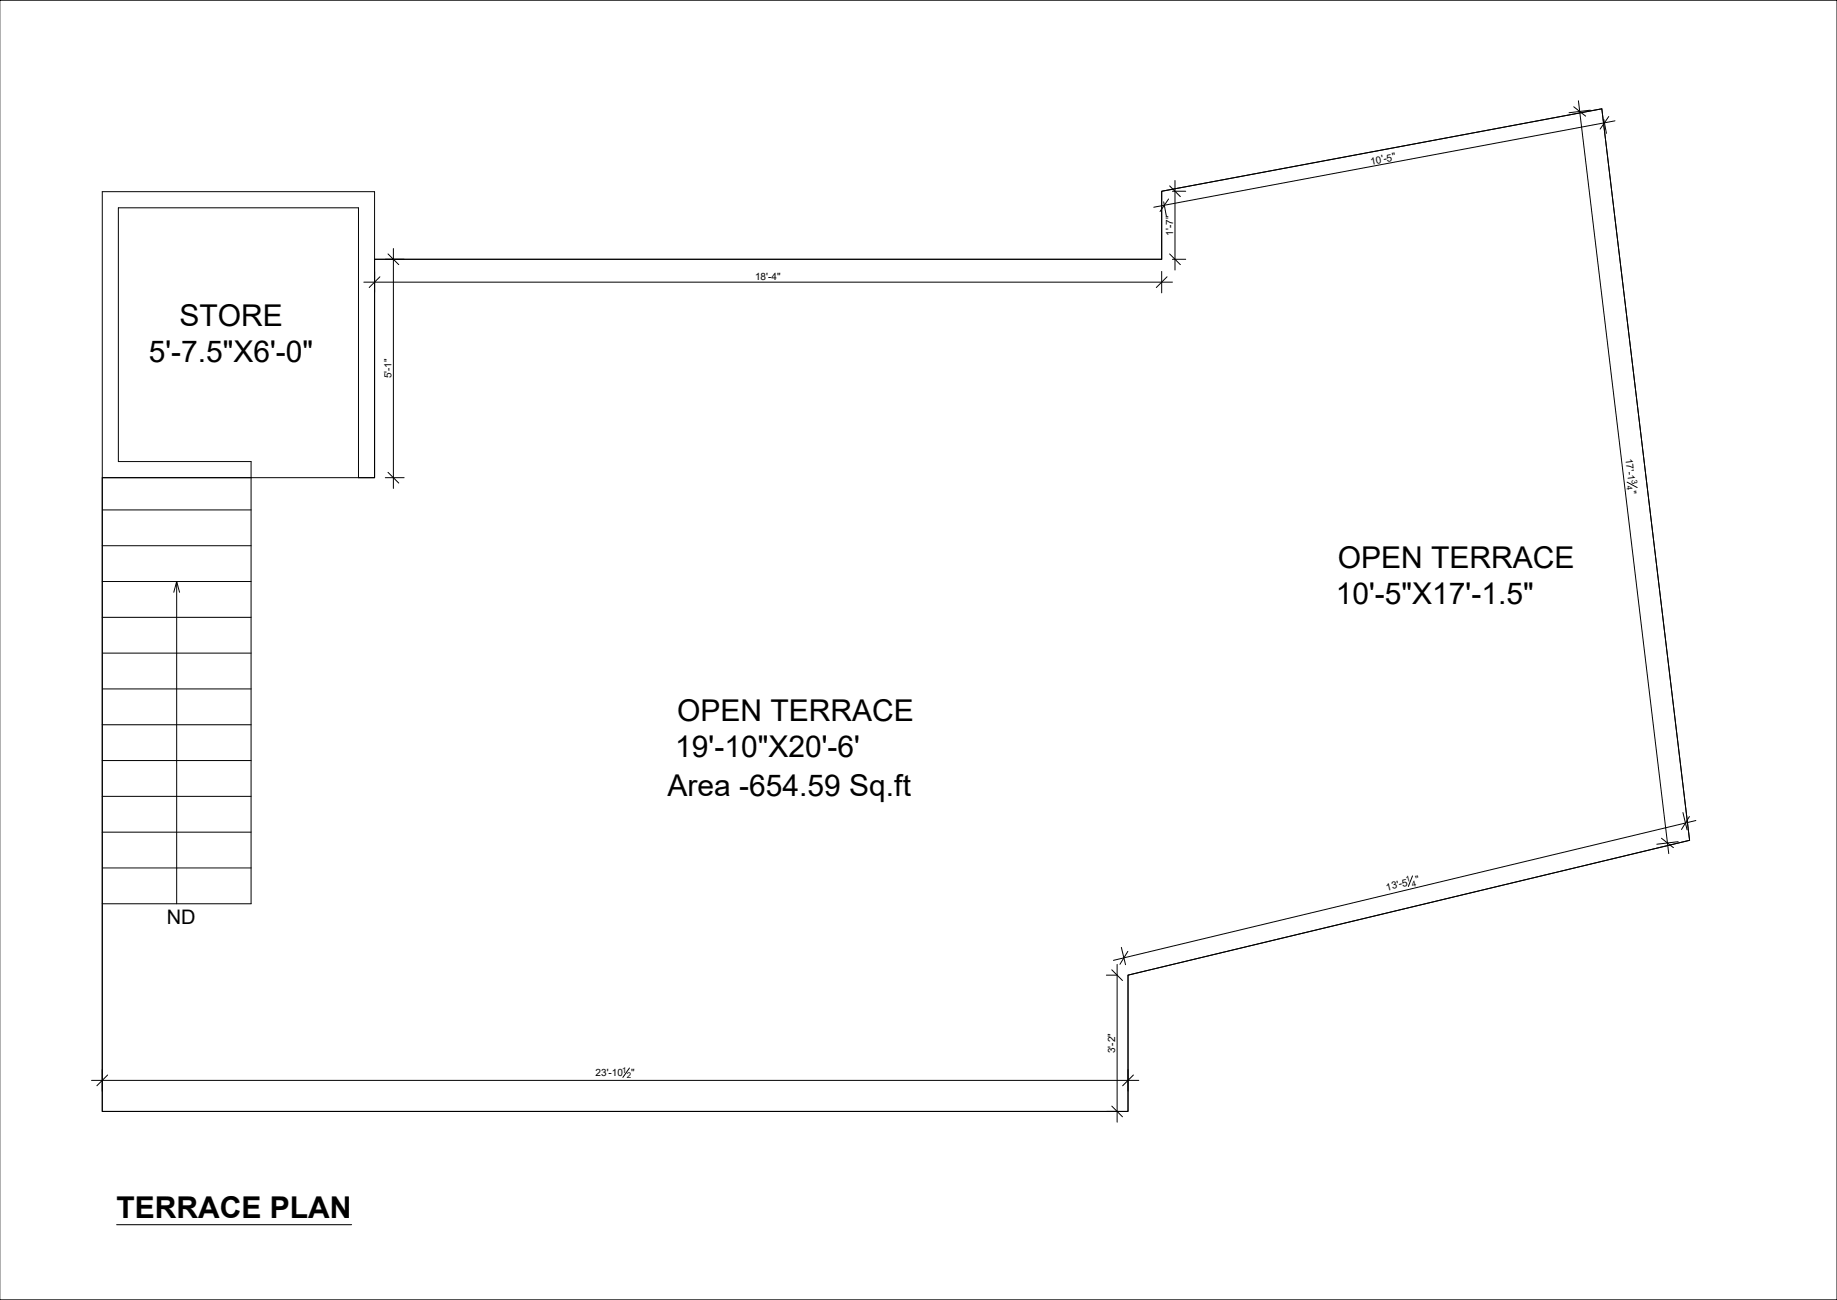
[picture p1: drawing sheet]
<svg xmlns="http://www.w3.org/2000/svg" width="1189mm" height="841mm" viewBox="0 0 1189 841" stroke-linecap="round" stroke-linejoin="round" font-family="sans-serif">
<!-- layer: Wall -->
<g fill="none" stroke="#000" stroke-width=".65">
<path d="M0 0h1189v841h-1189M1018 69l8 6M1041 75l-5 9M756 129l-5 8M757 120l7 7M242 168h510v-44l285-54 56 474-363 87v88h-664v-595h176v185h-10v-175h-155v165h86v286h-97M246 179l-7 7M251 164l7 7M755 179l-7 7M757 164l7 7M66 309h97M251 306l7 7"/>
<path d="M66 330h97M66 353h97M66 376h97M66 399h97M66 423h97M66 446h97M66 469h97M66 492h97M66 515h97M66 538h97M1093 528l-5 9M1075 542l8 6"/>
<path d="M66 562h97M730 615l-5 9M720 627l6 7M70 695l-7 7M734 695l-7 7M720 716l6 7"/>
</g>
<!-- layer: TEXT -->
<path d="M75 792h153" fill="none" stroke="#000" stroke-width=".65"/>
<!-- layer: 0 -->
<path d="M114 376v209M112 383l2-7 2 7" fill="none" stroke="#000" stroke-width=".65"/>
<!-- layer: dim -->
<g fill="none" stroke="#000" stroke-width=".65">
<path d="M1022 65l58 487M1029 71l-14 2M1038 77l2 9M1045 78l-298 56M760 117v58M753 131l2 9M759 124h8M242 176v13M249 168h13M255 161v155M752 176v13M759 168h8"/>
<path d="M235 183h524M66 309h176v-141h510v-44l285-54 56 474-363 87v88h-664zM249 309h13M1053 312l7 3M1089 526l3 11M1098 531l-377 90M1086 545l-14 1M914 567l-3 7M726 613l2 11M716 631h7M723 624v102M59 699h678"/>
<path d="M66 692v14M407 691l-4 6M730 692v14M716 719h7"/>
</g>
<g font-size="19.4">
<text x="116" y="211">STORE</text>
<text x="96" y="234">5'-7.5&quot;X6'-0&quot;</text>
<text x="866" y="367">OPEN TERRACE</text>
<text x="865" y="391">10'-5&quot;X17'-1.5&quot;</text>
<text x="438" y="467">OPEN TERRACE</text>
<text x="437" y="490">19'-10&quot;X20'-6'</text>
<text x="432" y="515">Area -654.59 Sq.ft</text>
<text x="75" y="788">TERRACE PLAN</text>
</g>
<text font-size="12.9" x="108" y="598">ND</text>
<g font-size="6.5">
<text x="887" y="106" transform="rotate(-11 887 106)">10'-5&quot;</text>
<text x="759" y="152" transform="rotate(-90 759 152)">1'-7&quot;</text>
<text x="489" y="181">18'-4&quot;</text>
<text x="253" y="245" transform="rotate(-90 253 245)">5'-1&quot;</text>
<text x="1052" y="297" transform="rotate(83 1052 297)">17'-1</text>
<text x="1054" y="317" transform="rotate(83 1054 317)">&quot;</text>
<text x="917" y="572" transform="rotate(-14 917 572)">&quot;</text>
<text x="898" y="576" transform="rotate(-13 898 576)">13'-5</text>
<text x="722" y="681" transform="rotate(-90 722 681)">3'-2&quot;</text>
<text x="385" y="696">23'-10</text>
<text x="409" y="696">&quot;</text>
</g>
<g font-size="5.2">
<text x="1056" y="310" transform="rotate(83 1056 310)">3</text>
<text x="1053" y="315" transform="rotate(83 1053 315)">4</text>
<text x="910" y="571" transform="rotate(-14 910 571)">1</text>
<text x="914" y="574" transform="rotate(-14 914 574)">4</text>
<text x="403" y="694">1</text>
<text x="406" y="698">2</text>
</g>
</svg>
